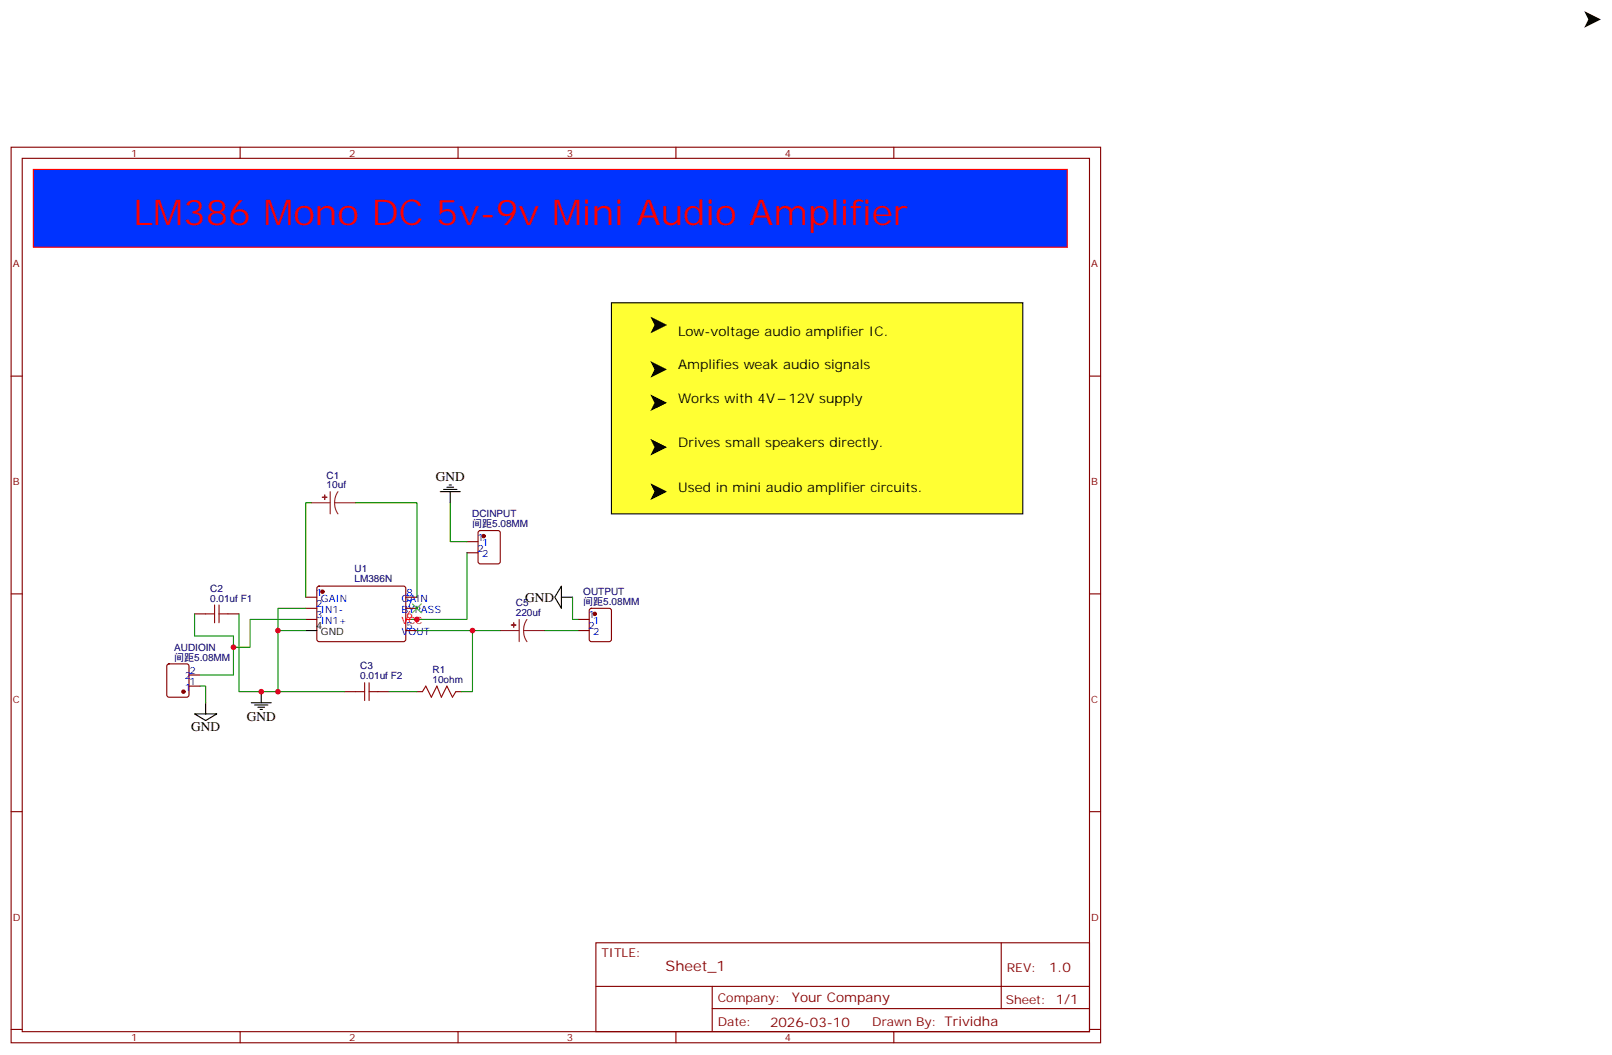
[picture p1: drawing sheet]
<svg xmlns="http://www.w3.org/2000/svg" width="512mm" height="335mm" viewBox="0 0 512 335" stroke-linecap="round" stroke-linejoin="round" font-family="sans-serif">
<g fill="none" stroke="#870000" stroke-width=".35">
<path d="M3.5 46.7h345.7v284.4h-345.7zM7.1 50.3h338.6v277.3h-338.6zM76.2 46.7v3.6M145.3 46.7v3.6M214.5 46.7v3.6M283.6 46.7v3.6M3.5 119.4h3.6M345.7 119.4h3.5M148.2 172h3.5M148.2 175.5h3.5M151.9 168.7l.5-.2h5.6l.7 .4v9.4l-.4 .7h-5.9l-.7-.4v-9.4zM3.5 188.6h3.6"/>
<path d="M61.7 194.9h3.6M72.3 194.9h3.5M97 189.6h3.5M97 193.1h3.5M97 196.7h3.5M100.8 186.3l.4-.2h27.1l.5 .7-.1 16.5-.6 .4h-27.1l-.5-.7v-16.2zM128.8 189.6h3.5M128.8 193.1h3.5M183.4 196.7h3.6M187.2 193.4l.5-.3h5.6l.7 .5v9.4l-.4 .7h-5.9l-.7-.4v-9.4zM345.7 188.6h3.5M53.2 211l.4-.2h5.7l.6 .4 .1 9.5-.5 .6-5.9 .1-.6-.5-.1-9.4z"/>
<path d="M60 217.8h3.5M60 214.3h3.5M109.4 219.6h3.5M119.9 219.6h3.6M128.8 200.2h3.5M132.3 219.6h1.8M144.6 219.6h1.8M183.4 200.2h3.6M3.5 257.7h3.6M345.7 257.7h3.5M189.1 299.3h156.6v28.3h-156.6zM317.7 299.4v20.8"/>
<path d="M189.1 313.2h156.5M226 313.2v14.1M3.5 326.8h3.6M76.2 327.6v3.5M145.3 327.6v3.5M214.5 327.6v3.5M226 320.2h119.6M283.6 327.6v3.5M345.7 326.8h3.5"/>
</g>
<g fill="#870000" stroke="#870000" stroke-width=".35">
<circle cx="102.3" cy="187.9" r=".53"/>
<circle cx="58.2" cy="219.6" r=".53"/>
<circle cx="188.7" cy="194.9" r=".53"/>
<circle cx="153.5" cy="170.2" r=".53"/>
</g>
<g fill="none" stroke="#000" stroke-width=".35">
<path d="M139.7 156.1h6.3M140.8 155.4h4.2M141.8 154.7h2.1M142.5 154h.7M142.9 156.1v3.5M178.2 186.1v7l-2.2-3.5zM178.2 189.6h3.5M82.9 219.6v3.5M97 200.2h3.5M61.7 226.7h7.1l-3.5 2.1zM65.3 223.1v3.6M79.7 223.1h6.4"/>
<path d="M80.8 223.8h4.2M81.8 224.5h2.2M82.5 225.2h.8"/>
</g>
<path d="M128.8 196.7h3.5" fill="none" stroke="#f00" stroke-width=".35"/>
<path d="M98.8 159.6h6M104.8 156.1v7.1M106.2 159.6l.2 1.9 .8 1.7M106.2 159.6h6.7M107.2 156.1l-.8 1.7-.2 1.8M164.7 196.7v7M167.2 196.7l-.8 1.7-.2 1.8M158.7 200.2h6M166.2 200.2l.2 1.9 .8 1.6M166.2 200.2h6.7" fill="none" stroke="#8c2424" stroke-width=".35"/>
<g fill="#8c2424" stroke="#8c2424" stroke-width=".35">
<path d="M103 157.2v1.4z"/>
<path d="M102.3 157.9h1.4z"/>
<path d="M163 197.7v1.4z"/>
<path d="M162.3 198.4l1.4 .1z"/>
</g>
<g fill="none" stroke="#008700" stroke-width=".35">
<path d="M98.8 159.6h-1.8v30M112.9 159.6h19.4v30M142.9 159.6v12.4h5.3M148.2 175.5v21.2h-17.7M61.7 194.9v7.1h12.4v12.3h-10.6M75.8 194.9v24.7h33.6M97 193.1h-8.8v7.1h8.8M97 196.7h-17.6v8.8h-5.3M181.7 189.6v7.1h1.7M63.5 217.8h1.8v5.3M88.2 200.2v19.4M123.5 219.6h8.8"/>
<path d="M132.3 200.2h17.6v19.4h-3.5M149.9 200.2h8.8M172.9 200.2h10.5"/>
</g>
<path d="M65.3 194.9h2.8M68.1 192.1v5.6M69.5 194.9h2.8M69.5 192.1v5.6M112.9 219.6h2.8M115.7 216.8v5.6M117.1 219.6h2.8M117.1 216.8v5.6M134.1 219.6l1-1.8 1.8 3.6 1.7-3.6 1.5 3.6 1.7-3.6 1.8 3.6 1-1.8" fill="none" stroke="#a10000" stroke-width=".35"/>
<path d="M130.9 191.7l2.8 2.9M133.7 191.7l-2.8 2.9" fill="none" stroke="#3c3" stroke-width=".35"/>
<path d="M502.7 3.5l5.3 2.7-5.3 2.6 1.3-2.6z" fill="#000"/>
<path d="M10.6 53.8h328.1v24.7h-328.1z" fill="#03f" stroke="#f00" stroke-width=".35"/>
<path d="M194 96.1h130.6v67.1h-130.6z" fill="#ff3" stroke="#000" stroke-width=".35"/>
<path d="M206.4 100.5l5.3 2.7-5.3 2.6 1.3-2.6zM206.4 114.7l5.3 2.6-5.3 2.6 1.3-2.6zM206.4 125.2l5.3 2.7-5.3 2.6 1.3-2.6zM206.4 139.3l5.3 2.7-5.3 2.6 1.3-2.6zM206.4 153.5l5.3 2.6-5.3 2.7 1.3-2.7z" fill="#000"/>
<g fill="#c00">
<circle cx="74.1" cy="205.5" r=".88"/>
<circle cx="88.2" cy="200.2" r=".88"/>
<circle cx="88.2" cy="219.6" r=".88"/>
<circle cx="82.9" cy="219.6" r=".88"/>
<circle cx="149.9" cy="200.2" r=".88"/>
<circle cx="132.3" cy="196.7" r=".88"/>
</g>
<g font-size="11.3" fill="#f00">
<text x="42.3" y="71.4">LM</text>
<text x="58.1" y="71.4">386 M</text>
<text x="93.1" y="71.4">ono DC 5v-9v M</text>
<text x="184.7" y="71.4">ini Audio Amplifier</text>
</g>
<text font-size="4.6" fill="#800" x="211.2" y="308.4">Sheet_1</text>
<g font-size="4.2">
<text x="215.2" y="106.7">Low</text>
<text x="223.6" y="106.7">-voltage audio amplifier IC.</text>
<text x="215.2" y="117.3">Amplifies w</text>
<text x="239.5" y="117.3">eak audio signals</text>
<text x="215.2" y="127.9">Works w</text>
<text x="233.4" y="127.9">ith 4V</text>
<text x="250.2" y="127.9">12V supply</text>
<text x="215.2" y="142">Drives small speakers directly.</text>
<text x="138.3" y="152.8">GND</text>
<text x="215.2" y="156.1">Used in mini audio amplifier circuits.</text>
<text x="166.7" y="191.1">GND</text>
<text x="60.7" y="232">GND</text>
<text x="78.3" y="228.8">GND</text>
</g>
<g font-size="4.2" fill="#800">
<text x="332.9" y="308.6">1.0</text>
<text x="251.3" y="318.2">Your Company</text>
<text x="244.3" y="326">2026-03-10</text>
</g>
<g font-size="3.9" fill="#800">
<text x="190.9" y="303.9">TITLE:</text>
<text x="319.5" y="308.6">REV:</text>
<text x="227.8" y="318.1">Company:</text>
<text x="319.1" y="318.7">Sheet: 1/1</text>
<text x="227.8" y="325.8">Date:</text>
<text x="276.8" y="325.9">Draw</text>
<text x="286.9" y="325.9">n By: Trividha</text>
</g>
<g font-size="3.2" fill="#800">
<text x="41.6" y="49.7">1</text>
<text x="110.8" y="49.7">2</text>
<text x="179.9" y="49.7">3</text>
<text x="249.1" y="49.7">4</text>
<text x="4.1" y="84.8">A</text>
<text x="346.3" y="84.8">A</text>
<text x="4.1" y="154">B</text>
<text x="346.3" y="154">B</text>
<text x="4.1" y="223.1">C</text>
<text x="346.3" y="223.1">C</text>
<text x="4.1" y="292.3">D</text>
<text x="346.3" y="292.3">D</text>
<text x="41.6" y="330.6">1</text>
<text x="110.8" y="330.6">2</text>
<text x="179.9" y="330.6">3</text>
<text x="249.1" y="330.6">4</text>
</g>
<g font-size="3.2" fill="#000080">
<text x="103.7" y="155">10uf</text>
<text x="103.7" y="152">C1</text>
<text x="149.8" y="167.3">间距5.08MM</text>
<text x="149.8" y="164.3">DCINPUT</text>
<text x="112.5" y="184.7">LM386N</text>
<text x="112.5" y="181.5">U1</text>
<text x="66.7" y="191">0.01uf F1</text>
<text x="66.7" y="187.9">C2</text>
<text x="185.1" y="188.8">OUTPUT</text>
<text x="163.7" y="195.6">220uf</text>
<text x="163.7" y="192.4">C5</text>
<text x="185.1" y="192">间距5.08MM</text>
<text x="55.3" y="209.7">间距5.08MM</text>
<text x="55.3" y="206.6">AUDIOIN</text>
<text x="114.3" y="215.7">0.01uf F2</text>
<text x="114.3" y="212.5">C3</text>
<text x="137.2" y="213.6">R1</text>
<text x="137.2" y="216.8">10ohm</text>
</g>
<g font-size="3.2" fill="#00f">
<text x="151.5" y="171.6">1</text>
<text x="153" y="173.4">1</text>
<text x="151.5" y="175.2">2</text>
<text x="153" y="176.9">2</text>
<text x="100.4" y="189.3">1</text>
<text x="101.8" y="191">GAIN</text>
<text x="127.5" y="191">GAIN</text>
<text x="128.9" y="189.3">8</text>
<text x="100.4" y="192.8">2</text>
<text x="100.4" y="196.3">3</text>
<text x="101.8" y="194.6">IN1-</text>
<text x="127.5" y="194.6">BYPASS</text>
<text x="128.9" y="192.8">7</text>
<text x="186.8" y="196.3">1</text>
<text x="101.8" y="198.1">IN1+</text>
<text x="127.5" y="201.6">VOUT</text>
<text x="128.9" y="199.8">5</text>
<text x="186.8" y="199.8">2</text>
<text x="188.3" y="198.1">1</text>
<text x="188.3" y="201.6">2</text>
<text x="58.7" y="215.7">2</text>
<text x="60.1" y="214">2</text>
<text x="58.7" y="219.3">1</text>
<text x="60.1" y="217.5">1</text>
</g>
<g font-size="3.2" fill="#f00">
<text x="128.9" y="196.3">6</text>
<text x="127.5" y="198.1">VCC</text>
</g>
<g font-size="3.2">
<text x="100.4" y="199.8">4</text>
<text x="101.8" y="201.6">GND</text>
</g>
</svg>
